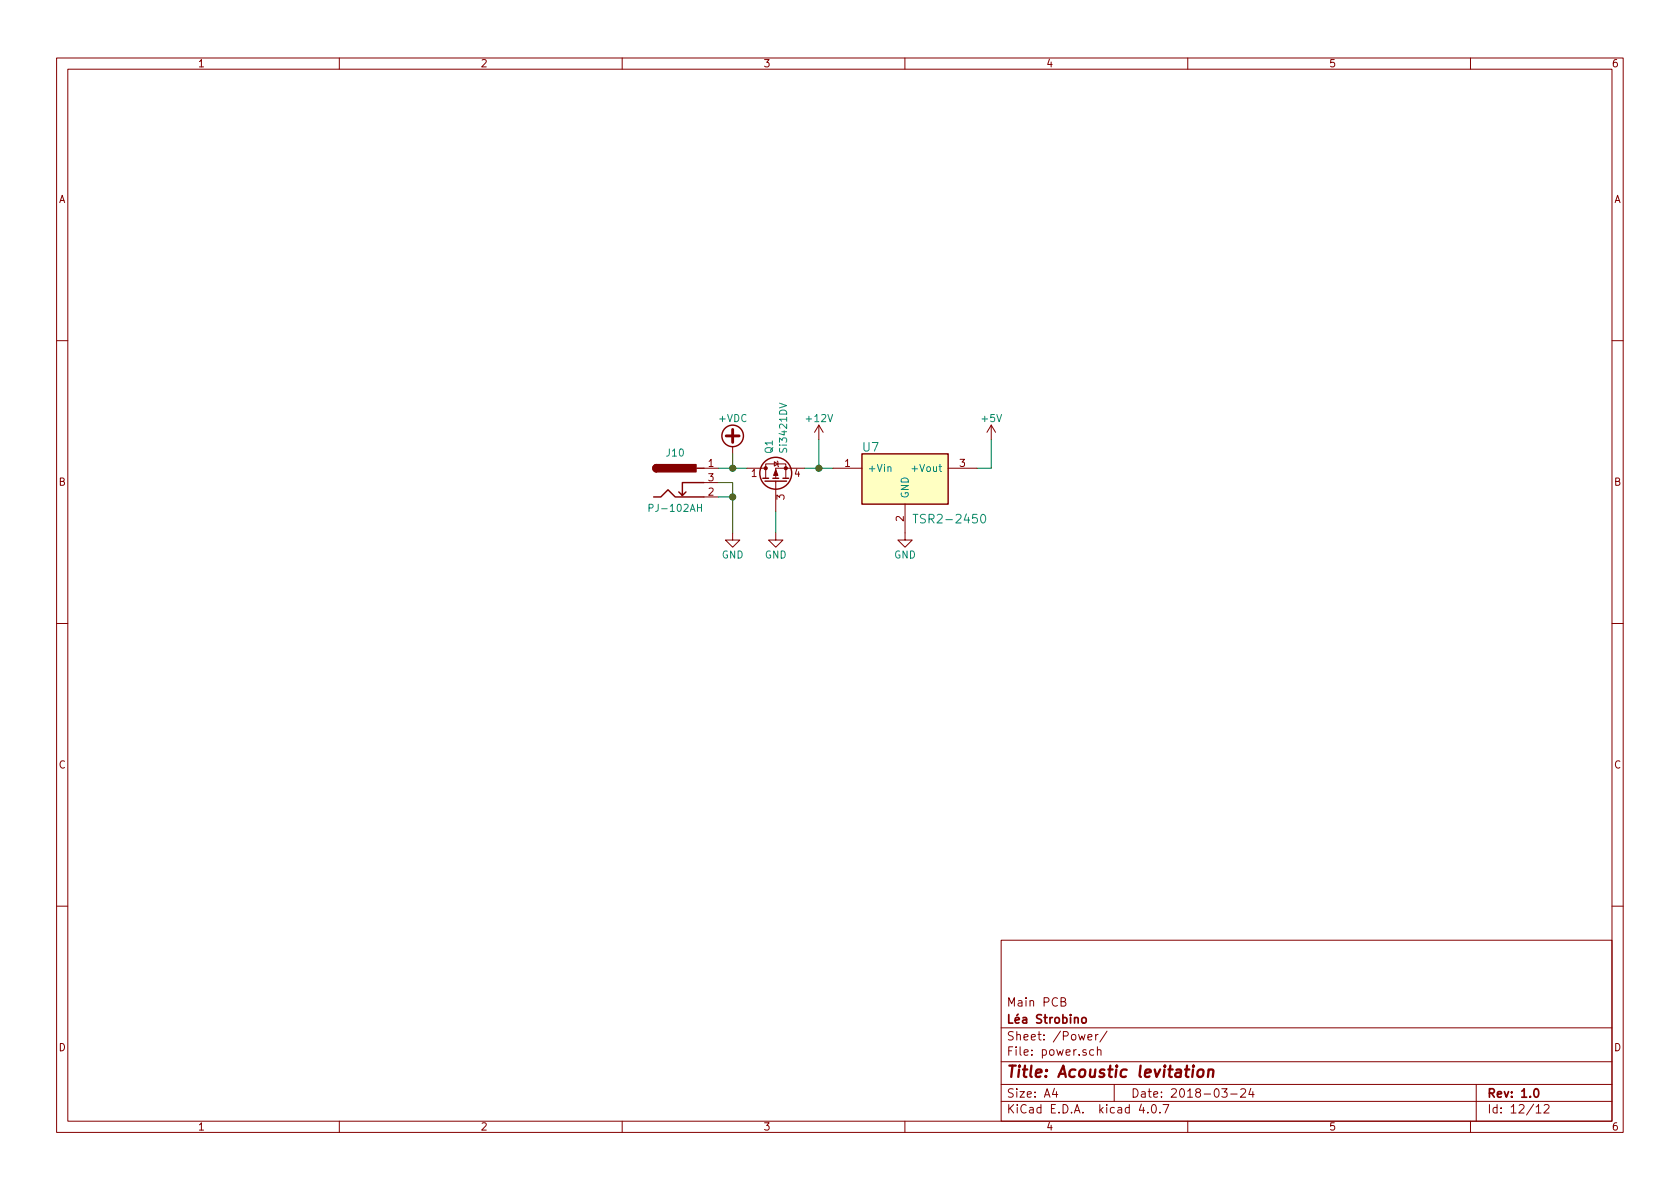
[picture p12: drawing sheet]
EESchema Schematic File Version 2
LIBS:power
LIBS:device
LIBS:switches
LIBS:relays
LIBS:motors
LIBS:transistors
LIBS:conn
LIBS:linear
LIBS:regul
LIBS:74xx
LIBS:cmos4000
LIBS:adc-dac
LIBS:memory
LIBS:xilinx
LIBS:microcontrollers
LIBS:dsp
LIBS:microchip
LIBS:analog_switches
LIBS:motorola
LIBS:texas
LIBS:intel
LIBS:audio
LIBS:interface
LIBS:digital-audio
LIBS:philips
LIBS:display
LIBS:cypress
LIBS:siliconi
LIBS:opto
LIBS:atmel
LIBS:contrib
LIBS:valves
LIBS:library
LIBS:acoustic_levitation_main-cache
EELAYER 25 0
EELAYER END
$Descr A4 11693 8268
encoding utf-8
Sheet 12 12
Title "Acoustic levitation"
Date "2018-03-24"
Rev "1.0"
Comp "Léa Strobino"
Comment1 "Main PCB"
Comment2 ""
Comment3 ""
Comment4 ""
$EndDescr
$Comp
L GND #PWR064
U 1 1
P 5100 3700
F 0 "#PWR064" H 5100 3450 50  0001 C CNN
F 1 "GND" H 5100 3550 50  0000 C CNN
F 2 "" H 5100 3700 50  0001 C CNN
F 3 "" H 5100 3700 50  0001 C CNN
	1    5100 3700
	1    0    0    -1  
$EndComp
$Comp
L +12V #PWR065
U 1 1
P 5700 3050
F 0 "#PWR065" H 5700 2900 50  0001 C CNN
F 1 "+12V" H 5700 3200 50  0000 C CNN
F 2 "" H 5700 3050 50  0001 C CNN
F 3 "" H 5700 3050 50  0001 C CNN
	1    5700 3050
	1    0    0    -1  
$EndComp
$Comp
L GND #PWR066
U 1 1
P 6300 3700
F 0 "#PWR066" H 6300 3450 50  0001 C CNN
F 1 "GND" H 6300 3550 50  0000 C CNN
F 2 "" H 6300 3700 50  0001 C CNN
F 3 "" H 6300 3700 50  0001 C CNN
	1    6300 3700
	1    0    0    -1  
$EndComp
$Comp
L Barrel_Jack J10
U 1 1
P 4700 3350
F 0 "J10" H 4700 3560 50  0000 C CNN
F 1 "PJ-102AH" H 4700 3175 50  0000 C CNN
F 2 "footprints:CUI_PJ-102AH" H 4750 3310 50  0001 C CNN
F 3 "" H 4750 3310 50  0001 C CNN
F 4 "CUI Inc." H 4700 3350 60  0001 C CNN "Manufacturer"
F 5 "PJ-102AH" H 4700 3350 60  0001 C CNN "ManufacturerPartNumber"
F 6 "Digi-Key" H 4700 3350 60  0001 C CNN "Supplier1"
F 7 "CP-102AH-ND" H 4700 3350 60  0001 C CNN "Supplier1PartNumber"
	1    4700 3350
	1    0    0    -1  
$EndComp
$Comp
L +5V #PWR067
U 1 1
P 6900 3050
F 0 "#PWR067" H 6900 2900 50  0001 C CNN
F 1 "+5V" H 6900 3200 50  0000 C CNN
F 2 "" H 6900 3050 50  0001 C CNN
F 3 "" H 6900 3050 50  0001 C CNN
	1    6900 3050
	1    0    0    -1  
$EndComp
$Comp
L GND #PWR068
U 1 1
P 5400 3700
F 0 "#PWR068" H 5400 3450 50  0001 C CNN
F 1 "GND" H 5400 3550 50  0000 C CNN
F 2 "" H 5400 3700 50  0001 C CNN
F 3 "" H 5400 3700 50  0001 C CNN
	1    5400 3700
	1    0    0    -1  
$EndComp
Wire Wire Line
	5600 3250 5800 3250
Wire Wire Line
	5700 3250 5700 3050
Wire Wire Line
	5000 3350 5100 3350
Wire Wire Line
	5100 3350 5100 3700
Connection ~ 5700 3250
Wire Wire Line
	6800 3250 6900 3250
Wire Wire Line
	6900 3250 6900 3050
Wire Wire Line
	5000 3450 5100 3450
Connection ~ 5100 3450
Wire Wire Line
	5000 3250 5200 3250
Wire Wire Line
	5400 3550 5400 3700
$Comp
L +VDC #PWR069
U 1 1
P 5100 3150
F 0 "#PWR069" H 5100 3050 50  0001 C CNN
F 1 "+VDC" H 5100 3400 50  0000 C CNN
F 2 "" H 5100 3150 50  0001 C CNN
F 3 "" H 5100 3150 50  0001 C CNN
	1    5100 3150
	1    0    0    -1  
$EndComp
Wire Wire Line
	5100 3150 5100 3250
Connection ~ 5100 3250
$Comp
L Si3421DV Q1
U 1 1
P 5400 3350
F 0 "Q1" H 5600 3400 50  0000 L CNN
F 1 "Si3421DV" H 5600 3300 50  0000 L CNN
F 2 "footprints:TSOP-6_2.9x1.5mm_Pitch0.95mm" H 5600 3200 50  0001 L CNN
F 3 "http://www.vishay.com/docs/62921/si3421dv.pdf" H 5600 3100 50  0001 L CNN
F 4 "Digi-Key" H 5600 2900 50  0001 L CNN "Supplier1"
F 5 "SI3421DV-T1-GE3" H 6250 3000 50  0001 L CNN "ManufacturerPartNumber"
F 6 "SI3421DV-T1-GE3CT-ND" H 6000 2900 50  0001 L CNN "Supplier1PartNumber"
F 7 "Vishay Siliconix" H 5600 3000 50  0001 L CNN "Manufacturer"
	1    5400 3350
	0    -1   -1   0   
$EndComp
$Comp
L TSR2-2450 U7
U 1 1
P 6300 3350
F 0 "U7" H 6000 3600 60  0000 L CNN
F 1 "TSR2-2450" H 6350 3100 60  0000 L CNN
F 2 "footprints:Traco_TSR2" H 6350 3000 50  0001 L CNN
F 3 "https://assets.tracopower.com/TSR2/documents/tsr2-datasheet.pdf" H 6350 2900 50  0001 L CNN
F 4 "300-67-301" H 6750 2600 50  0001 L CNN "Supplier2PartNumber"
F 5 "495-TSR2-2450" H 6650 2700 50  0001 L CNN "Supplier1PartNumber"
F 6 "Distrelec" H 6350 2600 50  0001 L CNN "Supplier2"
F 7 "Mouser" H 6350 2700 50  0001 L CNN "Supplier1"
F 8 "Traco Power" H 6350 2800 50  0001 L CNN "Manufacturer"
F 9 "TSR 2-2450" H 6850 2800 50  0001 L CNN "ManufacturerPartNumber"
	1    6300 3350
	1    0    0    -1  
$EndComp
$EndSCHEMATC
